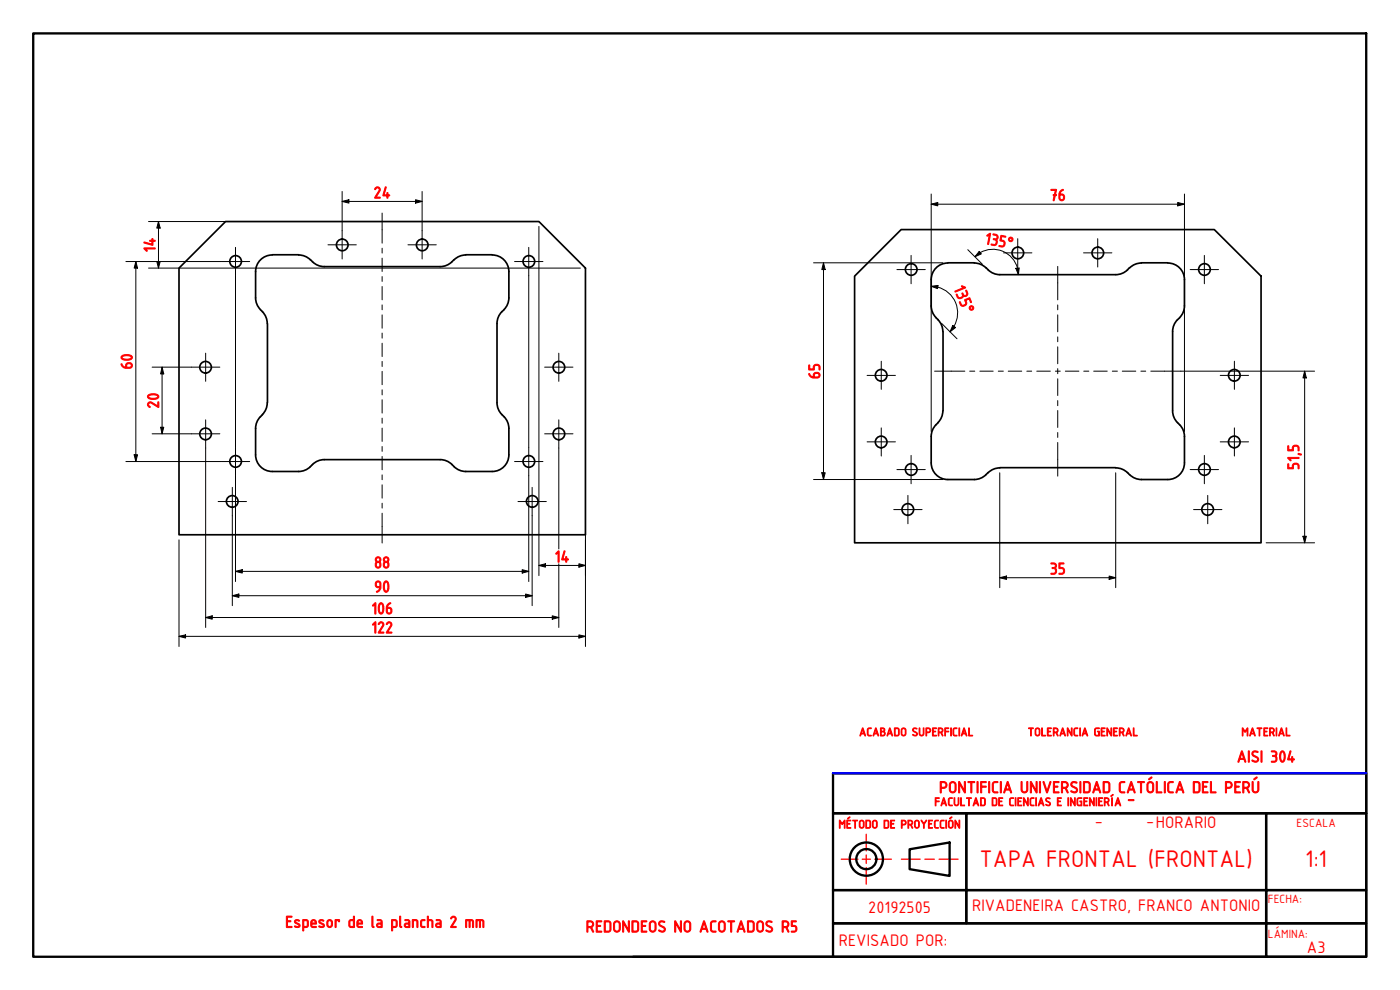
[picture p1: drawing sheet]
<svg xmlns="http://www.w3.org/2000/svg" width="420mm" height="297mm" viewBox="0 0 420 297" stroke-linecap="round" stroke-linejoin="round" font-family="sans-serif">
<!-- layer: Visible (ISO) -->
<g fill="none" stroke="#000" stroke-width=".51">
<path d="M67.7 66.5h94l14 13.9v80.1h-122v-80.1zM81.7 76.5a5 5 0 0 0-5 5v8.4l.5 1.6 1 1.4M81.7 76.4h8M89.6 76.5l1.7 .3 1.9 1.2M93.2 77.9a5.3 5.3 0 0 0 4.1 2.1h34.8M136.3 77.9a5.3 5.3 0 0 1-4.2 2.1M139.8 76.4h7.9M139.8 76.5l-2.2 .5-1.3 1M147.7 76.5a5 5 0 0 1 5 5v8.4l-.5 1.6-.9 1.4M284.4 78.9a5 5 0 0 0-4.9 5v7.9M284.5 78.9h7.9M292.4 78.9l1.6 .3 1.9 1.2"/>
<path d="M342.5 78.9h8M342.6 78.9l-2.2 .5-1.4 1M350.5 78.9a5 5 0 0 1 5 5v7.9M78.2 92.9l.6 .6M78.7 93.5l1 1.4 .5 2.1M80.3 97.1v23.7M149.2 97.1v23.7M151.3 92.9a5.1 5.1 0 0 0-2.1 4.1M256.5 82.9l13.9-14h94l14.1 14v80h-122zM279.5 91.8l.5 2.1 .9 1.4M280.9 95.4l.7 .5M281.5 95.9l1 1.4 .5 2.2"/>
<path d="M283 99.5v23.7M295.9 80.3a5.3 5.3 0 0 0 4.2 2.1h34.7a5.1 5.1 0 0 0 4.2-2.1M354 95.4a5.1 5.1 0 0 0-2.1 4.1v23.7a5.8 5.8 0 0 0 2.5 4.7l.8 1.4 .2 1.1 .1 8.5a5 5 0 0 1-5 5h-8M355.5 91.8l-.3 1.6-1.2 1.9M78.8 124.4a5.3 5.3 0 0 0-2.1 4.1v8a5 5 0 0 0 5 5h7.9a5.8 5.8 0 0 0 4.6-2.5l1.5-.8 1.6-.3h34.8M80.2 120.9l-.3 1.6-1.2 1.9M149.2 120.9a5.8 5.8 0 0 0 2.4 4.5l.6 1 .5 1.6v8.4a5 5 0 0 1-5 5.1h-7.9a5.8 5.8 0 0 1-4.6-2.5l-1.4-.8-1.7-.3M281.6 126.8a5.3 5.3 0 0 0-2.1 4.1v8a5 5 0 0 0 4.9 5M283 123.3l-.3 1.6-1.2 1.9M296.5 141.8a5.3 5.3 0 0 1-4.1 2.1h-7.9M300 140.3h34.8M300.1 140.4l-2.2 .5-1.4 .9"/>
<path d="M334.9 140.4l1.6 .3 1.9 1.1M338.4 141.8l.6 .6M339 142.4l1.9 1.2 1.7 .3"/>
<circle cx="70.7" cy="78.4" r="1.75"/>
<circle cx="102.7" cy="73.5" r="1.75"/>
<circle cx="126.7" cy="73.5" r="1.75"/>
<circle cx="158.7" cy="78.4" r="1.75"/>
<circle cx="305.5" cy="75.9" r="1.75"/>
<circle cx="329.5" cy="75.9" r="1.75"/>
<circle cx="273.5" cy="80.9" r="1.75"/>
<circle cx="361.5" cy="80.9" r="1.75"/>
<circle cx="61.7" cy="110.2" r="1.75"/>
<circle cx="167.7" cy="110.2" r="1.75"/>
<circle cx="264.4" cy="112.6" r="1.75"/>
<circle cx="370.4" cy="112.6" r="1.75"/>
<circle cx="61.7" cy="130.2" r="1.75"/>
<circle cx="70.7" cy="138.4" r="1.75"/>
<circle cx="158.7" cy="138.4" r="1.75"/>
<circle cx="167.7" cy="130.2" r="1.75"/>
<circle cx="264.4" cy="132.6" r="1.75"/>
<circle cx="370.4" cy="132.6" r="1.75"/>
<circle cx="69.7" cy="150.4" r="1.75"/>
<circle cx="159.7" cy="150.4" r="1.75"/>
<circle cx="272.4" cy="152.9" r="1.75"/>
<circle cx="273.5" cy="140.9" r="1.75"/>
<circle cx="361.5" cy="140.9" r="1.75"/>
<circle cx="362.4" cy="152.9" r="1.75"/>
</g>
<!-- layer: Border (ISO) -->
<g fill="none" stroke="#000" stroke-width=".7">
<path d="M10 10h400v277.1h-400zM250 232h160v12h-160zM250 244h40v23.1h-40zM273 254.8l12-2v10l-12-2zM290 244h90v23.1h-90zM380 244h30v23.1h-30zM250 277h130v10.1h-130zM250 267.1h40v9.9h-40zM290 267.1h90v9.9h30v-9.9h-30v9.9h-90zM380 277h30v10.1h-30zM190 287.1h60"/>
<circle cx="260" cy="257.8" r="5"/>
<circle cx="260" cy="257.8" r="3"/>
</g>
<path d="M252.5 257.8h5M258.8 257.8h2.4M260 250.3v5M260 256.5v2.6M262.5 257.8h5M270.5 257.8h5.7M277.6 257.8h2.8M281.8 257.8h5.7M260 260.3v5" fill="none" stroke="#f00" stroke-width=".38"/>
<!-- layer: Dimension (ISO) -->
<g fill="none" stroke="#000" stroke-width=".3">
<path d="M102.7 57.5v11.7M124.7 59.9l2 .5-2 .5zM126.7 57.5v11.7M279.5 58.2v71.3M355.5 58.2v71.3M37.8 78.5h28.7M40.8 78.5l.5 1.9h-1zM40.8 78.5v60M44.6 66.5h70M47.1 78.5h1l-.5 1.9zM47.6 66.5l.5 1.9h-1zM47.6 66.5v13.9"/>
<path d="M102.7 60.4l2-.5v1zM102.7 60.4h24M114.8 66.5h45.4M161.7 67.9v10.4M161.7 78.5v59.9M244.2 78.9h29.2M247.1 78.9l.5 2h-1zM247.1 78.9v65M273.6 78.9h9.4M279.5 61.3l1.9-.5v1zM279.5 61.3h76M290.4 74.9l4.4 4.4"/>
<path d="M292.6 77a7.6 7.6 0 0 1 8.3-1.6 7.6 7.6 0 0 1 4.7 7M293.9 75.4l.6 .8-1.9 .8zM353.4 60.8l2.1 .5-2.1 .5zM44.6 80.4h26M70.7 82.7v51.5M70.8 80.4h43.8M114.8 80.4h43.8M158.7 82.7v51.5M158.8 80.4h15.4M175.7 82v112M279.5 85.9l2-.3-.1 1zM279.5 85.9l1.9 .2"/>
<path d="M281.4 86.2a8 8 0 0 1 4.9 11.7M282.6 97l4.6 4.6M285.9 97.6l.9 .7-1.7 1.3zM286.3 98l-1.2 1.6M304.9 80.5l1-.1-.3 2zM45.7 110.2h11.8M48.6 110.2l.5 2h-.9zM48.6 110.2v20M354.4 111.4h15.9M370.6 111.4h23.9M391.5 111.4l.5 2h-1zM391.5 111.4v51.5"/>
<path d="M37.8 138.5h28.7M40.3 136.4h1l-.5 2.1zM45.7 130.2h11.8M48.2 128.2h.9l-.5 2zM61.7 134.4v53.9M161.7 138.5v11.9M167.7 134.4v30.3M69.7 154.7v27M70.7 142.7v7.7M70.7 150.5v24M158.7 142.7v7.7M158.7 150.5v24"/>
<path d="M159.7 154.7v27M161.7 150.5v22.2M244.2 143.9h29.2M246.6 141.8h1l-.5 2.1zM273.6 143.9h9.4M300 141.8v34.5M334.8 141.8v34.5M53.7 162v32M69.7 178.7l2-.5v1zM69.7 178.7h90M70.7 171.4l2-.5v1zM70.7 171.4h88"/>
<path d="M156.7 170.9l2 .5-2 .5zM157.7 178.2l2 .5-2 .5zM161.7 169.7l2-.6v1.1zM161.7 169.7h14M167.7 169.1v19.2M173.7 169.1l2 .6-2 .5zM300 173.3l2.1-.5v1zM300 173.3h34.8M332.9 172.8l1.9 .5-1.9 .5zM380 162.9h14.5M391 160.9h1l-.5 2zM53.7 190.9l2-.4v.9z"/>
<path d="M53.7 190.9h122M61.7 185.3l2-.5v1zM61.7 185.3h106M165.7 184.8l2 .5-2 .5zM173.7 190.5l2 .4-2 .5z"/>
</g>
<g fill="#000">
<path d="M102.7 60.4l2-.5v1z" fill-rule="evenodd"/>
<path d="M47.1 78.5h1l-.5 1.9z" fill-rule="evenodd"/>
<path d="M47.6 66.5l.5 1.9h-1z" fill-rule="evenodd"/>
<path d="M124.7 59.9l2 .5-2 .5z" fill-rule="evenodd"/>
<path d="M279.5 61.3l1.9-.5v1z" fill-rule="evenodd"/>
<path d="M293.9 75.4l.6 .8-1.9 .8z" fill-rule="evenodd"/>
<path d="M353.4 60.8l2.1 .5-2.1 .5z" fill-rule="evenodd"/>
<path d="M40.8 78.5l.5 1.9h-1z" fill-rule="evenodd"/>
<path d="M247.1 78.9l.5 2h-1z" fill-rule="evenodd"/>
<path d="M279.5 85.9l2-.3-.1 1z" fill-rule="evenodd"/>
<path d="M285.9 97.6l.9 .7-1.7 1.3z" fill-rule="evenodd"/>
<path d="M304.9 80.5l1-.1-.3 2z" fill-rule="evenodd"/>
<path d="M48.6 110.2l.5 2h-.9z" fill-rule="evenodd"/>
<path d="M391.5 111.4l.5 2h-1z" fill-rule="evenodd"/>
<path d="M40.3 136.4h1l-.5 2.1z" fill-rule="evenodd"/>
<path d="M48.2 128.2h.9l-.5 2z" fill-rule="evenodd"/>
<path d="M246.6 141.8h1l-.5 2.1z" fill-rule="evenodd"/>
<path d="M69.7 178.7l2-.5v1z" fill-rule="evenodd"/>
<path d="M70.7 171.4l2-.5v1z" fill-rule="evenodd"/>
<path d="M156.7 170.9l2 .5-2 .5z" fill-rule="evenodd"/>
<path d="M157.7 178.2l2 .5-2 .5z" fill-rule="evenodd"/>
<path d="M161.7 169.7l2-.6v1.1z" fill-rule="evenodd"/>
<path d="M173.7 169.1l2 .6-2 .5z" fill-rule="evenodd"/>
<path d="M300 173.3l2.1-.5v1z" fill-rule="evenodd"/>
<path d="M332.9 172.8l1.9 .5-1.9 .5z" fill-rule="evenodd"/>
<path d="M391 160.9h1l-.5 2z" fill-rule="evenodd"/>
<path d="M53.7 190.9l2-.4v.9z" fill-rule="evenodd"/>
<path d="M61.7 185.3l2-.5v1z" fill-rule="evenodd"/>
<path d="M165.7 184.8l2 .5-2 .5z" fill-rule="evenodd"/>
<path d="M173.7 190.5l2 .4-2 .5z" fill-rule="evenodd"/>
</g>
<!-- layer: Center Mark (ISO) -->
<g fill="none" stroke="#000" stroke-width=".3">
<path d="M66.5 78.5h8.4M70.7 74.2v8.5M98.4 73.5h8.5M102.7 69.2v8.5M122.4 73.5h8.5M126.7 69.2v8.5M154.4 78.5h8.5M158.7 74.2v8.5M273.4 76.6v8.5M301.2 75.9h8.5M305.4 71.6v8.5M325.2 75.9h8.5"/>
<path d="M329.4 71.6v8.5M361.4 76.6v8.5M269.2 80.9h8.5M357.2 80.9h8.5M57.5 110.2h8.5M61.7 106v8.4M163.4 110.2h8.6M167.7 106v8.4M260.2 112.6h8.5M264.5 108.4v8.4M366.2 112.6h8.5M370.5 108.4v8.4"/>
<path d="M57.5 130.2h8.5M61.7 126v8.4M66.5 138.5h8.4M70.7 134.2v8.5M154.4 138.5h8.5M158.7 134.2v8.5M163.4 130.2h8.6M167.7 126v8.4M260.2 132.6h8.5M264.5 128.4v8.4M273.4 136.6v8.5M361.4 136.6v8.5"/>
<path d="M366.2 132.6h8.5M370.5 128.4v8.4M65.5 150.5h8.5M69.7 146.2v8.5M155.4 150.5h8.6M159.7 146.2v8.5M268.2 152.9h8.5M269.2 140.9h8.5M272.5 148.6v8.5M357.2 140.9h8.5M358.2 152.9h8.5M362.5 148.6v8.5"/>
</g>
<!-- layer: Centerline (ISO) -->
<g fill="none" stroke="#000" stroke-width=".3">
<path d="M114.7 63.9v9M114.7 74.5v1.4M114.7 77.5v4M317.4 79.9v10.1M114.7 83v1.4M114.7 86v4M114.7 91.5v1.4M114.7 94.5v4M114.7 99.9v1.6M317.4 91.5v1.4M317.4 94.5v5.1M114.7 103v4"/>
<path d="M114.7 108.4v1.6M114.7 111.4v4M114.7 117v1.5M114.7 119.9v4M280.5 111.4h9.1M291 111.4h1.5M294.1 111.4h4M299.6 111.4h1.5M302.6 111.4h4M308.2 111.4h1.4M311.1 111.4h4.1M316.7 111.4h1.5"/>
<path d="M317.4 101.1v1.4M317.4 104.1v5M317.4 110.6v1.5M317.4 113.7v5M319.7 111.4h4.1M325.2 111.4h1.6M328.2 111.4h4.1M333.8 111.4h1.5M336.8 111.4h4.1M342.4 111.4h1.5M345.4 111.4h9M114.7 125.5v1.5"/>
<path d="M114.7 128.4v4M114.7 134v1.4M114.7 137v4M317.4 120.2v1.5M317.4 123.2v5.1M317.4 129.8v1.4M317.4 132.8v10.1M114.7 142.5v1.4M114.7 145.5v4M114.7 151v1.4M114.7 154v8.9"/>
</g>
<!-- layer: Border (ISO) -->
<path d="M250 232h160" fill="none" stroke="#00f" stroke-width=".7"/>
<g font-size="7.7" fill="#f00">
<text x="294" y="260.3">TAPA FRONTAL (FRONTAL)</text>
<text x="391.7" y="260.3">1:1</text>
</g>
<g font-size="5.4" fill="#f00">
<text x="328.5" y="247.8">-</text>
<text x="344" y="247.8">-HORARIO</text>
<text x="260.5" y="273.8">20192505</text>
<text x="291.7" y="273.4">RIVADENEIRA CASTRO, FRANCO ANTONIO</text>
<text x="251.7" y="283.8">REVISADO POR:</text>
<text x="392.2" y="286.1">A3</text>
</g>
<g font-size="5.3" fill="#f00">
<text x="112.1" y="59.5">24</text>
<text x="315" y="60.2">76</text>
<text x="46.6" y="75.7" transform="rotate(-90 46.6 75.7)">14</text>
<text x="295.3" y="73.1" transform="rotate(11 295.3 73.1)">135°</text>
<text x="286.1" y="86.4" transform="rotate(68 286.1 86.4)">135°</text>
<text x="39.8" y="110.9" transform="rotate(-90 39.8 110.9)">60</text>
<text x="246.1" y="113.8" transform="rotate(-90 246.1 113.8)">65</text>
<text x="47.7" y="122.6" transform="rotate(-90 47.7 122.6)">20</text>
<text x="389.9" y="141" transform="rotate(-90 389.9 141)">51,5</text>
<text x="112.3" y="170.5">88</text>
<text x="166.4" y="168.7">14</text>
<text x="315" y="172.3">35</text>
<text x="112.3" y="177.7">90</text>
<text x="111.4" y="184.3">106</text>
<text x="111.4" y="190">122</text>
<text x="371.2" y="228.7">AISI 304</text>
<text x="281.8" y="237.9">PONTIFICIA UNIVERSIDAD CATÓLICA DEL PERÚ</text>
<text x="338.3" y="241.1">-</text>
<text x="85.6" y="278.3">Espesor de la plancha 2 mm</text>
<text x="175.8" y="279.7">REDONDEOS NO ACOTADOS R5</text>
</g>
<g font-size="3.9" fill="#f00">
<text x="389.1" y="248">ESCALA</text>
<text x="380.5" y="271.1">FECHA:</text>
<text x="380.5" y="281.5">LÁMINA:</text>
</g>
<g font-size="3.8" fill="#f00">
<text x="257.8" y="220.8">ACABADO SUPERFICIAL</text>
<text x="308.4" y="220.8">TOLERANCIA GENERAL</text>
<text x="372.6" y="220.8">MATERIAL</text>
<text x="280.4" y="241.8">FACULTAD DE CIENCIAS E INGENIERÍA</text>
<text x="251.7" y="248.5">MÉTODO DE PROYECCIÓN</text>
</g>
</svg>
